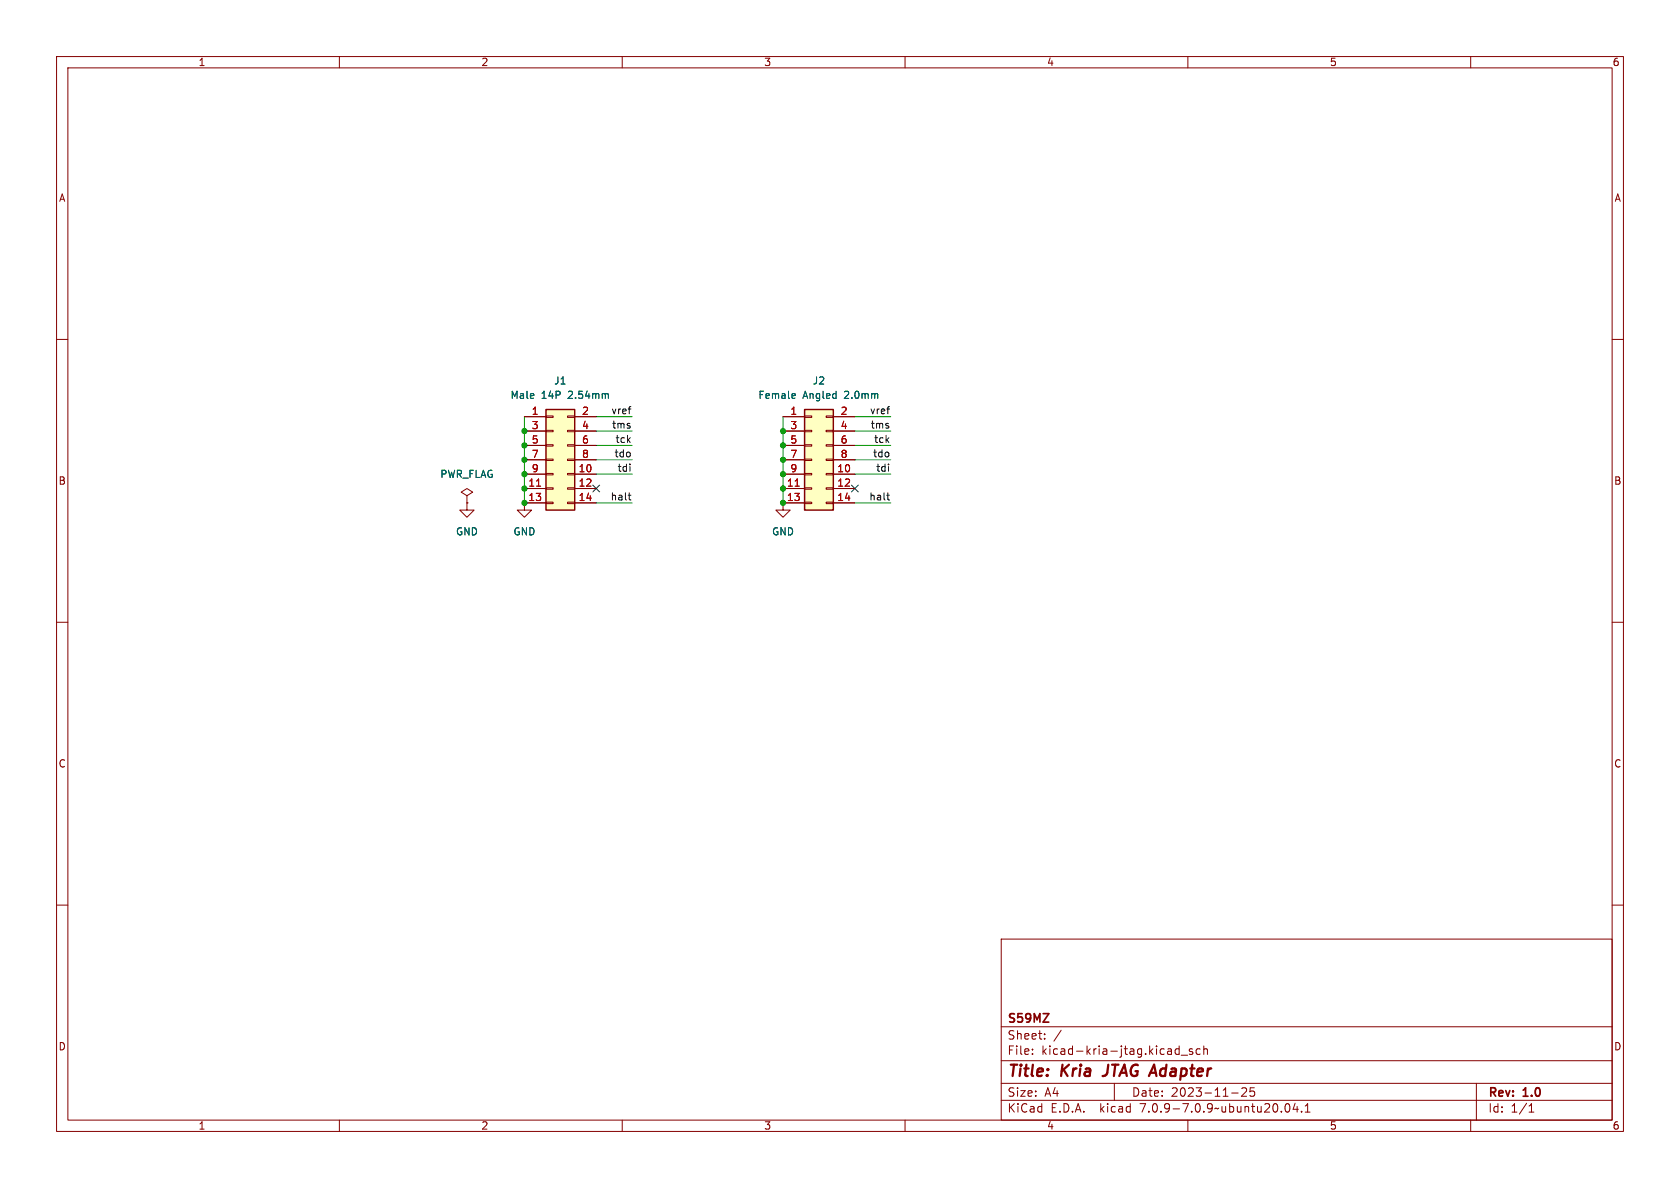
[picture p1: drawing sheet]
<svg xmlns="http://www.w3.org/2000/svg" width="297mm" height="210mm" viewBox="0 0 297 210" stroke-linecap="round" stroke-linejoin="round" font-family="sans-serif">
<g fill="none" stroke="#840000" stroke-width=".18">
<path d="M10 10h277v190h-277zM12 12h273v186h-273zM60 10v2M110 10v2M160 10v2M210 10v2M260 10v2M10 60h2M285 60h2M92.7 73.7h3.8M92.7 76.2h3.8M92.7 78.7h3.8"/>
<path d="M96.5 78.6h1.3v.3h-1.3zM96.5 76.1h1.3v.2h-1.3zM96.5 73.5h1.3v.3h-1.3zM100.3 78.6h1.3v.3h-1.3zM100.3 76.1h1.3v.2h-1.3zM100.3 73.5h1.3v.3h-1.3zM101.6 73.7h3.8M101.6 76.2h3.8M101.6 78.7h3.8M138.4 73.7h3.8M138.4 76.2h3.8M138.4 78.7h3.8"/>
<path d="M142.2 78.6h1.3v.3h-1.3zM142.2 76.1h1.3v.2h-1.3zM142.2 73.5h1.3v.3h-1.3zM146 78.6h1.3v.3h-1.3zM146 76.1h1.3v.2h-1.3zM146 73.5h1.3v.3h-1.3zM147.3 73.7h3.8M147.3 76.2h3.8M147.3 78.7h3.8M82.5 87.6l1.1-.6-1.1-.6-1 .6 1 .6v1.3M82.5 88.9h.1M82.5 88.9v1.3h1.3l-1.3 1.2-1.2-1.2h1.2"/>
<path d="M92.7 83.8h3.8M92.7 86.4h3.8M92.7 81.3h3.8M96.5 88.8h1.3v.2h-1.3zM96.5 86.2h1.3v.3h-1.3zM96.5 83.7h1.3v.2h-1.3zM96.5 81.2h1.3v.2h-1.3zM96.5 88.9h-3.8v1.3h1.3l-1.3 1.2-1.3-1.2h1.3M100.3 88.8h1.3v.2h-1.3zM100.3 86.2h1.3v.3h-1.3zM100.3 83.7h1.3v.2h-1.3zM100.3 81.2h1.3v.2h-1.3z"/>
<path d="M101.6 83.8h3.8M101.6 86.4h3.8M101.6 88.9h3.8M101.6 81.3h3.8M138.4 83.8h3.8M138.4 86.4h3.8M138.4 81.3h3.8M142.2 88.8h1.3v.2h-1.3zM142.2 86.2h1.3v.3h-1.3zM142.2 83.7h1.3v.2h-1.3zM142.2 81.2h1.3v.2h-1.3zM142.2 88.9h-3.8v1.3h1.3l-1.3 1.2-1.2-1.2h1.2"/>
<path d="M146 88.8h1.3v.2h-1.3zM146 86.2h1.3v.3h-1.3zM146 83.7h1.3v.2h-1.3zM146 81.2h1.3v.2h-1.3zM147.3 83.8h3.8M147.3 86.4h3.8M147.3 88.9h3.8M147.3 81.3h3.8M10 110h2M285 110h2M10 160h2M285 160h2"/>
<path d="M177 166h108v32h-108zM60 198v2M110 198v2M160 198v2M177 194.5h108M177 191.5h108M177 187.5h108M177 181.5h108M182.5 186.3v.1M182.5 185.5v.1M184.7 183.6v.1M184.7 182.8v.1"/>
<path d="M187.6 182.1l-1.3 2M197 191.5v3M208.5 185.5l-.5-.1-.3 .3v.4l.2 .2h.6M208.5 184.9v1.5M208.8 186.5h1.2M210 198v2M210.8 185.5l-.3-.1-.3 .2 .1 .2 .5 .2v.3h-.6M212.2 185.5l-.5-.1-.2 .3v.4l.1 .2h.6M212.8 185.5l.2-.1 .4 .1 .1 .9M212.8 184.9v1.5M217.7 193.2h1.2M219.5 192.4l.6-.1 .2 .1 .1 .3-.9 1.1h.9"/>
<path d="M221.7 192.3h-.7v.7l.2-.1h.5l.1 .3-.1 .5-.2 .1-.5-.1M227.3 195.2l.2-.1a.81 .81 0 0 1 .6 .6 .81 .81 0 0 1-.3 .8l-.1 .1a.81 .81 0 0 1-.4-1.4zM229 195l-.4 1.1h.9M229.3 195.6v1M230.1 196.5v.1M230.7 196.6h.9M230.7 195.5l.5-.4v1.5M260 198v2M261 191.5v6.5M270.3 196.6h.9M270.3 195.5l.4-.4v1.5"/>
</g>
<path d="M195.4 190.1l-.5 .1" fill="none" stroke="#840000" stroke-width=".4"/>
<g fill="#ffffc2" stroke="#ffffc2" stroke-width=".18">
<path d="M142.2 72.4h5.1v17.8h-5.1z"/>
<path d="M96.5 72.4h5.1v17.8h-5.1z"/>
</g>
<path d="M96.5 72.4h5.1v17.8h-5.1zM142.2 72.4h5.1v17.8h-5.1z" fill="none" stroke="#840000" stroke-width=".25"/>
<path d="M94.9 85.9h.7M140.6 85.9h.7" fill="none" stroke="#a90000" stroke-width=".18"/>
<path d="M107.4 69.6l.2 .2v.6M140.2 69.6h.3l.1 .3-.6 .1M140.5 70.4h-.3" fill="none" stroke="#006464" stroke-width=".18"/>
<path d="M111.1 72.3h.4M111.4 71.9h.1M156.8 72.3h.5M157.1 71.9h.2M111.1 87.5h.4M111.3 88.3l.2 .1M156.8 87.5h.5M157 88.3l.3 .1" fill="none" stroke="#0f0f0f" stroke-width=".18"/>
<g fill="none" stroke="#009600" stroke-width=".18">
<path d="M92.7 73.7v15.2M105.4 76.2h6.4M105.4 73.7h6.4M105.4 78.7h6.4M138.4 73.7v15.2M151.1 76.2h6.4M151.1 73.7h6.4M151.1 78.7h6.4M105.4 83.8h6.4M105.4 81.3h6.4M105.4 88.9h6.4M151.1 83.8h6.4"/>
<path d="M151.1 81.3h6.4M151.1 88.9h6.4"/>
</g>
<path d="M104.8 85.8l1.2 1.2M106 85.8l-1.2 1.2M150.5 85.8l1.2 1.2M151.7 85.8l-1.2 1.2" fill="none" stroke="#000084" stroke-width=".18"/>
<g fill="#009600" stroke="#009600" stroke-width=".18">
<circle cx="92.7" cy="76.2" r=".46"/>
<circle cx="92.7" cy="78.7" r=".46"/>
<circle cx="92.7" cy="81.3" r=".46"/>
<circle cx="92.7" cy="83.8" r=".46"/>
<circle cx="92.7" cy="86.4" r=".46"/>
<circle cx="92.7" cy="88.9" r=".46"/>
<circle cx="138.4" cy="76.2" r=".46"/>
<circle cx="138.4" cy="78.7" r=".46"/>
<circle cx="138.4" cy="81.3" r=".46"/>
<circle cx="138.4" cy="83.8" r=".46"/>
<circle cx="138.4" cy="86.4" r=".46"/>
<circle cx="138.4" cy="88.9" r=".46"/>
</g>
<g font-size="2.8" fill="#840000">
<text x="178" y="190.9">Title:</text>
<text x="187.7" y="190.9">Kria</text>
<text x="196" y="190.9">JTAG Adapter</text>
</g>
<g font-size="2.1" fill="#840000">
<text x="178" y="184">Sheet:</text>
<text x="178" y="181.2">S59MZ</text>
<text x="178" y="186.7">File:</text>
<text x="184.1" y="186.7">kicad-kria-jtag.kicad_sch</text>
<text x="178" y="196.9">KiCad</text>
<text x="178" y="194.1">Size:</text>
<text x="184.7" y="194.1">A4</text>
<text x="185.7" y="196.9">E.D.A.</text>
<text x="194.6" y="196.9">kicad</text>
<text x="200" y="194.1">Date:</text>
<text x="201.8" y="196.9">7.0.9-7.0.9~ubuntu20.04.1</text>
<text x="207" y="194.1">2023-11-25</text>
<text x="263" y="194.3">Rev:</text>
<text x="263" y="196.9">Id:</text>
<text x="267.1" y="196.9">1/1</text>
<text x="269.4" y="194.3">1.0</text>
</g>
<g font-size="1.8" fill="#840000">
<text x="35" y="11.9">1</text>
<text x="85" y="11.9">2</text>
<text x="135" y="11.9">3</text>
<text x="185" y="11.9">4</text>
<text x="235" y="11.9">5</text>
<text x="285" y="11.9">6</text>
<text x="10.3" y="35.9">A</text>
<text x="285.3" y="35.9">A</text>
<text x="10.3" y="85.9">B</text>
<text x="285.3" y="85.9">B</text>
<text x="10.3" y="135.9">C</text>
<text x="285.3" y="135.9">C</text>
<text x="10.3" y="185.9">D</text>
<text x="285.3" y="185.9">D</text>
<text x="35" y="199.9">1</text>
<text x="85" y="199.9">2</text>
<text x="135" y="199.9">3</text>
<text x="185" y="199.9">4</text>
<text x="235" y="199.9">5</text>
<text x="285" y="199.9">6</text>
</g>
<g font-size="1.8" fill="#006464">
<text x="90.2" y="70.7">Male</text>
<text x="95.7" y="70.7">14P</text>
<text x="97.9" y="68.2">J1</text>
<text x="100.5" y="70.7">2.54mm</text>
<text x="134" y="70.7">Female</text>
<text x="141.9" y="70.7">Angled</text>
<text x="143.6" y="68.2">J2</text>
<text x="149.4" y="70.7">2.0mm</text>
<text x="77.7" y="84.7">PWR_FLAG</text>
<text x="80.5" y="94.8">GND</text>
<text x="90.7" y="94.8">GND</text>
<text x="136.4" y="94.8">GND</text>
</g>
<g font-size="1.8" fill="#a90000">
<text x="93.9" y="73.4">1</text>
<text x="93.9" y="75.9">3</text>
<text x="102.8" y="73.4">2</text>
<text x="102.8" y="75.9">4</text>
<text x="139.6" y="73.4">1</text>
<text x="139.6" y="75.9">3</text>
<text x="148.5" y="73.4">2</text>
<text x="148.5" y="75.9">4</text>
<text x="93.9" y="78.5">5</text>
<text x="93.9" y="81">7</text>
<text x="93.9" y="83.6">9</text>
<text x="102.2" y="83.6">10</text>
<text x="102.8" y="78.5">6</text>
<text x="102.8" y="81">8</text>
<text x="139.6" y="78.5">5</text>
<text x="139.6" y="81">7</text>
<text x="139.6" y="83.6">9</text>
<text x="147.9" y="83.6">10</text>
<text x="148.5" y="78.5">6</text>
<text x="148.5" y="81">8</text>
<text x="93.3" y="86.1">11</text>
<text x="93.3" y="88.6">13</text>
<text x="102.2" y="86.1">12</text>
<text x="102.2" y="88.6">14</text>
<text x="139" y="86.1">11</text>
<text x="139" y="88.6">13</text>
<text x="147.9" y="86.1">12</text>
<text x="147.9" y="88.6">14</text>
</g>
<g font-size="1.8" fill="#0f0f0f">
<text x="108" y="73.3">vref</text>
<text x="108.1" y="75.9">tms</text>
<text x="153.7" y="73.3">vref</text>
<text x="153.8" y="75.9">tms</text>
<text x="108.5" y="80.9">tdo</text>
<text x="108.7" y="78.4">tck</text>
<text x="109.1" y="83.5">tdi</text>
<text x="154.3" y="80.9">tdo</text>
<text x="154.4" y="78.4">tck</text>
<text x="154.8" y="83.5">tdi</text>
<text x="107.9" y="88.6">halt</text>
<text x="153.6" y="88.6">halt</text>
</g>
</svg>
